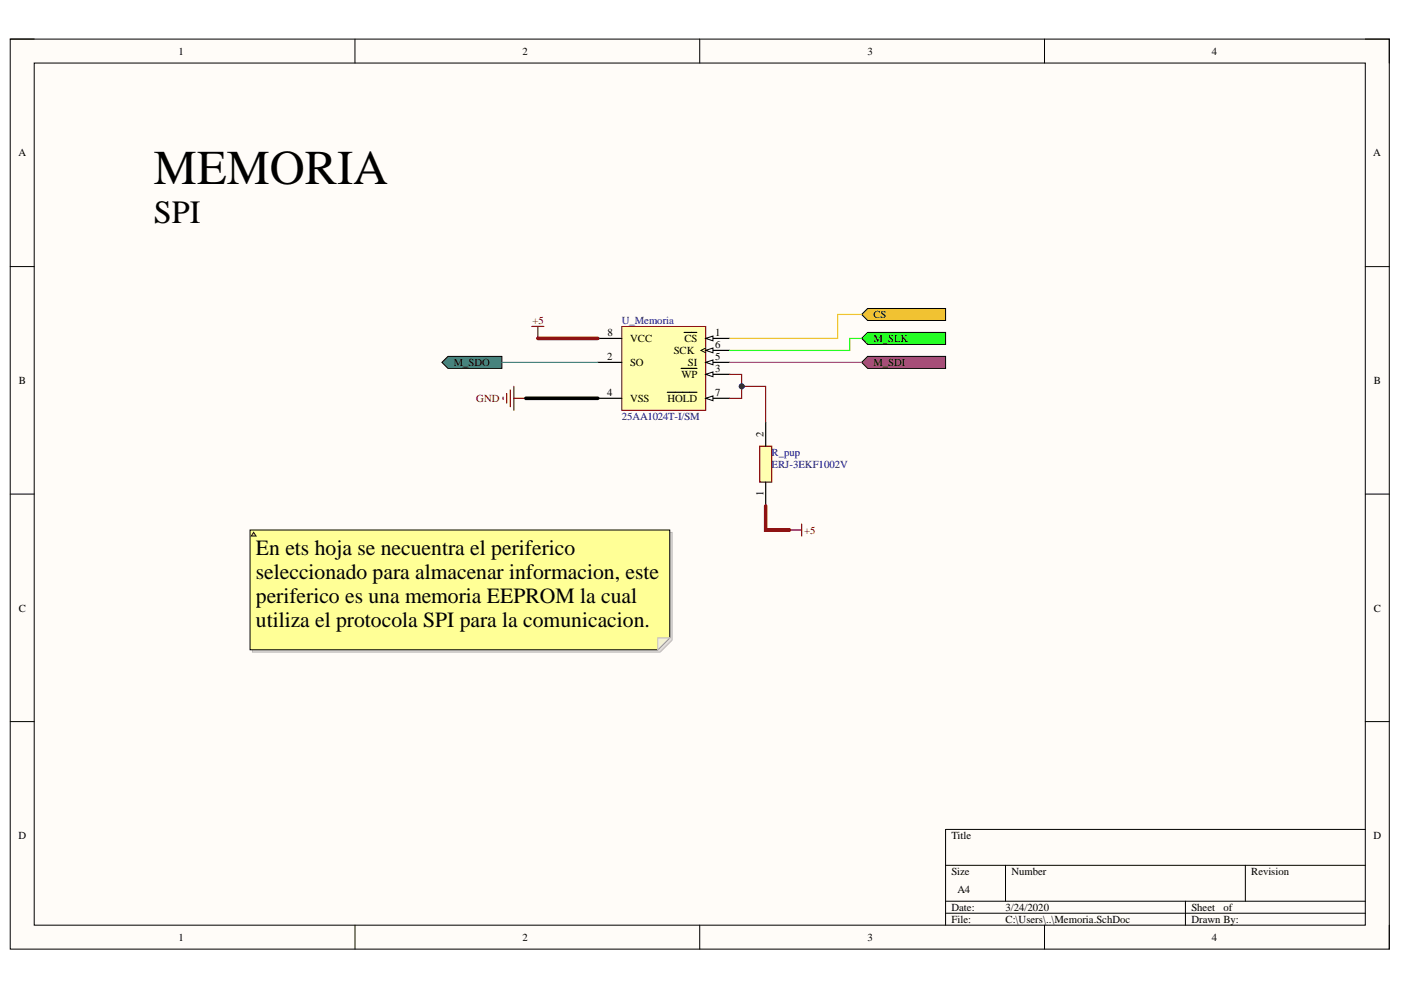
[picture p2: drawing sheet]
<svg xmlns="http://www.w3.org/2000/svg" width="297mm" height="210mm" viewBox="0 0 297 210" stroke-linecap="round" stroke-linejoin="round" font-family="sans-serif">
<path d="M2.2 8.3h292.4v192.9h-292.4z" fill-rule="evenodd" fill="#fffcf8"/>
<path d="M2.2 8.3h292.4v192.9h-292.4z" fill="none" stroke="#000" stroke-width=".21"/>
<path d="M7.3 13.4h282.2v182.8h-282.2z" fill-rule="evenodd" fill="#fffcf8"/>
<g fill="none" stroke="#000" stroke-width=".21">
<path d="M2.2 8.3h5.1M7.3 13.4h282.2v182.8h-282.2zM75.3 8.3v5.1M148.4 8.3v5.1M221.5 8.3v5.1M289.5 8.3h5.1v5.1M2.2 56.5h5.1M289.5 56.5h5.1M2.2 104.8h5.1M289.5 104.8h5.1M2.2 153h5.1M289.5 153h5.1"/>
<path d="M289.5 175.9h-89v20.3M75.3 196.2v5M148.4 196.2v5M200.5 183.5h89M200.5 191.1h89M200.5 193.6h89M213.2 183.5v7.6M221.5 196.2v5M251.3 191.1v5.1M264 183.5v7.6M294.6 196.2v5"/>
</g>
<path d="M131.8 69.2h17.8v17.8h-17.8z" fill-rule="evenodd" fill="#ffffb0"/>
<path d="M131.8 69.2h17.8v17.8h-17.8z" fill="none" stroke="#800000" stroke-width=".21"/>
<path d="M149.6 71.8h5.1" fill="none" stroke="#000" stroke-width=".25"/>
<path d="M149.6 71.8l1.6-.6v1.1z" fill="#f8fcff"/>
<path d="M149.6 71.8l1.6-.6v1.1z" fill="none" stroke="#000" stroke-width=".21"/>
<path d="M126.7 76.8h5.1M145 70.5h2.7M149.6 79.4h5.1" fill="none" stroke="#000" stroke-width=".25"/>
<path d="M149.6 79.4l1.6-.5v1z" fill="#f8fcff"/>
<path d="M149.6 79.4l1.6-.5v1z" fill="none" stroke="#000" stroke-width=".21"/>
<path d="M144.4 78.1h3.4M149.6 76.8h5.1M126.7 84.5h5.1" fill="none" stroke="#000" stroke-width=".25"/>
<path d="M149.6 76.8l1.6-.5v1z" fill="#f8fcff"/>
<path d="M149.6 76.8l1.6-.5v1z" fill="none" stroke="#000" stroke-width=".21"/>
<path d="M149.6 74.3h5.1" fill="none" stroke="#000" stroke-width=".25"/>
<path d="M149.6 74.3l1.6-.5v1z" fill="#f8fcff"/>
<path d="M149.6 74.3l1.6-.5v1zM149.6 73.8l-1 .5 1 .5" fill="none" stroke="#000" stroke-width=".21"/>
<path d="M149.6 84.5h5.1" fill="none" stroke="#000" stroke-width=".25"/>
<path d="M149.6 84.5l1.6-.6v1.1z" fill="#f8fcff"/>
<path d="M149.6 84.5l1.6-.6v1.1z" fill="none" stroke="#000" stroke-width=".21"/>
<path d="M126.7 71.8h5.1M141.5 83.2h6.3" fill="none" stroke="#000" stroke-width=".25"/>
<path d="M161.1 94.6h2.5v7.6h-2.5z" fill-rule="evenodd" fill="#ffffb0"/>
<path d="M161.1 94.6h2.5v7.6h-2.5z" fill="none" stroke="#800000" stroke-width=".25"/>
<path d="M162.3 89.5v5.1M162.3 102.2v5.1" fill="none" stroke="#000" stroke-width=".25"/>
<path d="M182.7 71.8l1.3-1.3h16.5v2.5h-16.5z" fill-rule="evenodd" fill="#0f0"/>
<path d="M182.7 71.8l1.3-1.3h16.5v2.5h-16.5z" fill="none" stroke="#000" stroke-width=".21"/>
<path d="M93.7 76.8l1.3-1.2h11.4v2.5h-11.4z" fill-rule="evenodd" fill="#45818e"/>
<path d="M93.7 76.8l1.3-1.2h11.4v2.5h-11.4z" fill="none" stroke="#000" stroke-width=".21"/>
<path d="M182.7 66.7l1.3-1.3h16.5v2.6h-16.5z" fill-rule="evenodd" fill="#f1c232"/>
<path d="M182.7 66.7l1.3-1.3h16.5v2.6h-16.5z" fill="none" stroke="#000" stroke-width=".21"/>
<path d="M182.7 76.8l1.3-1.2h16.5v2.5h-16.5z" fill-rule="evenodd" fill="#a64d79"/>
<path d="M182.7 76.8l1.3-1.2h16.5v2.5h-16.5z" fill="none" stroke="#000" stroke-width=".21"/>
<path d="M112.8 69.2h2.5M114 69.2v2.6M106.7 84.2v.5M107.4 83.4v2.1M108.2 82.7v3.5M109 81.9v5.1M109 84.5h2.5M167.4 112.4h2.6M170 111.1v2.5" fill="none" stroke="#800000" stroke-width=".25"/>
<path d="M114 71.8h12.7M162.3 107.3v5.1h5.1" fill="none" stroke="#980000" stroke-width=".76"/>
<path d="M106.4 76.8h20.3" fill="none" stroke="#45818e" stroke-width=".25"/>
<path d="M111.5 84.5h15.2" fill="none" stroke="#000" stroke-width=".76"/>
<path d="M154.7 79.4h2.6v5.1h-2.6" fill="none" stroke="#980000" stroke-width=".21"/>
<circle cx="157.3" cy="81.9" r=".51" fill="#000080"/>
<circle cx="157.3" cy="81.9" r=".51" fill="none" stroke="#000080" stroke-width=".21"/>
<path d="M154.7 76.8h28" fill="none" stroke="#a64d79" stroke-width=".25"/>
<path d="M182.7 71.8h-2.6v2.5h-25.4" fill="none" stroke="#0f0" stroke-width=".25"/>
<path d="M182.7 66.7h-5.1v5.1h-22.9" fill="none" stroke="#f1c232" stroke-width=".25"/>
<path d="M157.3 81.9h5v7.6" fill="none" stroke="#980000" stroke-width=".21"/>
<circle cx="157.3" cy="81.9" r=".51" fill="#000080"/>
<circle cx="157.3" cy="81.9" r=".51" fill="none" stroke="#000080" stroke-width=".21"/>
<path d="M53.5 112.9h89v22.8l-2.5 2.6h-86.5z" fill-rule="evenodd" fill="#e0ddd7"/>
<path d="M53.5 112.9h89v22.8l-2.5 2.6h-86.5z" fill="none" stroke="#bfbdba" stroke-width=".21"/>
<path d="M53 112.4h89v22.8l-2.5 2.6h-86.5z" fill-rule="evenodd" fill="#ffff96"/>
<path d="M53 112.4h89v22.8l-2.5 2.6h-86.5z" fill="none" stroke="#000" stroke-width=".21"/>
<path d="M139.5 135.2h2.5l-2.5 2.6z" fill="#f2f0d8"/>
<path d="M139.5 135.2h2.5l-2.5 2.6z" fill="none" stroke="#bfbdba" stroke-width=".21"/>
<path d="M53.8 112.9l.5 .7h-1z" fill="#ffcc78"/>
<path d="M53.8 112.9l.5 .7h-1z" fill="none" stroke="#300" stroke-width=".21"/>
<text font-size="10.3" x="32.6" y="39.1">MEMORIA</text>
<text font-size="6.9" x="32.6" y="47.4">SPI</text>
<g font-size="4.6">
<text x="54.3" y="117.7">En ets hoja se necuentra el periferico</text>
<text x="54.3" y="122.8">seleccionado para almacenar informacion, este</text>
<text x="54.3" y="127.9">periferico es una memoria EEPROM la cual</text>
<text x="54.3" y="132.9">utiliza el protocola SPI para la comunicacion.</text>
</g>
<g font-size="2.3">
<text x="37.9" y="11.6">1</text>
<text x="110.8" y="11.6">2</text>
<text x="183.9" y="11.6">3</text>
<text x="256.9" y="11.6">4</text>
<text x="3.9" y="33.2">A</text>
<text x="291.2" y="33.2">A</text>
<text x="128.8" y="71.2">8</text>
<text x="151.7" y="71.2">1</text>
<text x="185.2" y="67.4">CS</text>
<text x="96.2" y="77.6">M_SDO</text>
<text x="128.7" y="76.3">2</text>
<text x="133.6" y="77.6">SO</text>
<text x="133.6" y="72.5">VCC</text>
<text x="142.9" y="75">SCK</text>
<text x="145.1" y="72.5">CS</text>
<text x="145.9" y="77.6">SI</text>
<text x="151.7" y="76.3">5</text>
<text x="151.7" y="73.8">6</text>
<text x="185.2" y="72.5">M_SLK</text>
<text x="185.2" y="77.6">M_SDI</text>
<text x="4" y="81.4">B</text>
<text x="128.7" y="84">4</text>
<text x="144.5" y="80.1">WP</text>
<text x="151.7" y="78.8">3</text>
<text x="151.7" y="84">7</text>
<text x="291.3" y="81.4">B</text>
<text x="133.6" y="85.2">VSS</text>
<text x="141.5" y="85.2">HOLD</text>
<text x="161.8" y="92.6" transform="rotate(-90 161.8 92.6)">2</text>
<text x="161.8" y="105.1" transform="rotate(-90 161.8 105.1)">1</text>
<text x="4" y="129.7">C</text>
<text x="291.3" y="129.7">C</text>
<text x="3.9" y="177.9">D</text>
<text x="201.7" y="177.9">Title</text>
<text x="291.2" y="177.9">D</text>
<text x="201.7" y="185.5">Size</text>
<text x="214.5" y="185.5">Number</text>
<text x="265.3" y="185.5">Revision</text>
<text x="203" y="189.3">A4</text>
<text x="201.7" y="193.1">Date:</text>
<text x="201.7" y="195.7">File:</text>
<text x="213.2" y="193.1">3/24/2020</text>
<text x="213.2" y="195.7">C:\Users\..\Memoria.SchDoc</text>
<text x="252.6" y="193.1">Sheet</text>
<text x="252.6" y="195.7">Drawn By:</text>
<text x="259.4" y="193.1">of</text>
<text x="37.9" y="199.5">1</text>
<text x="110.8" y="199.5">2</text>
<text x="183.9" y="199.5">3</text>
<text x="256.9" y="199.5">4</text>
</g>
<g font-size="2.3" fill="#800000">
<text x="112.9" y="68.7">+5</text>
<text x="101" y="85.2">GND</text>
<text x="170.5" y="113.1">+5</text>
</g>
<g font-size="2.3" fill="#000080">
<text x="131.8" y="68.7">U_Memoria</text>
<text x="131.8" y="89">25AA1024T-I/SM</text>
<text x="163.6" y="96.6">R_pup</text>
<text x="163.6" y="99.2">ERJ-3EKF1002V</text>
</g>
</svg>
